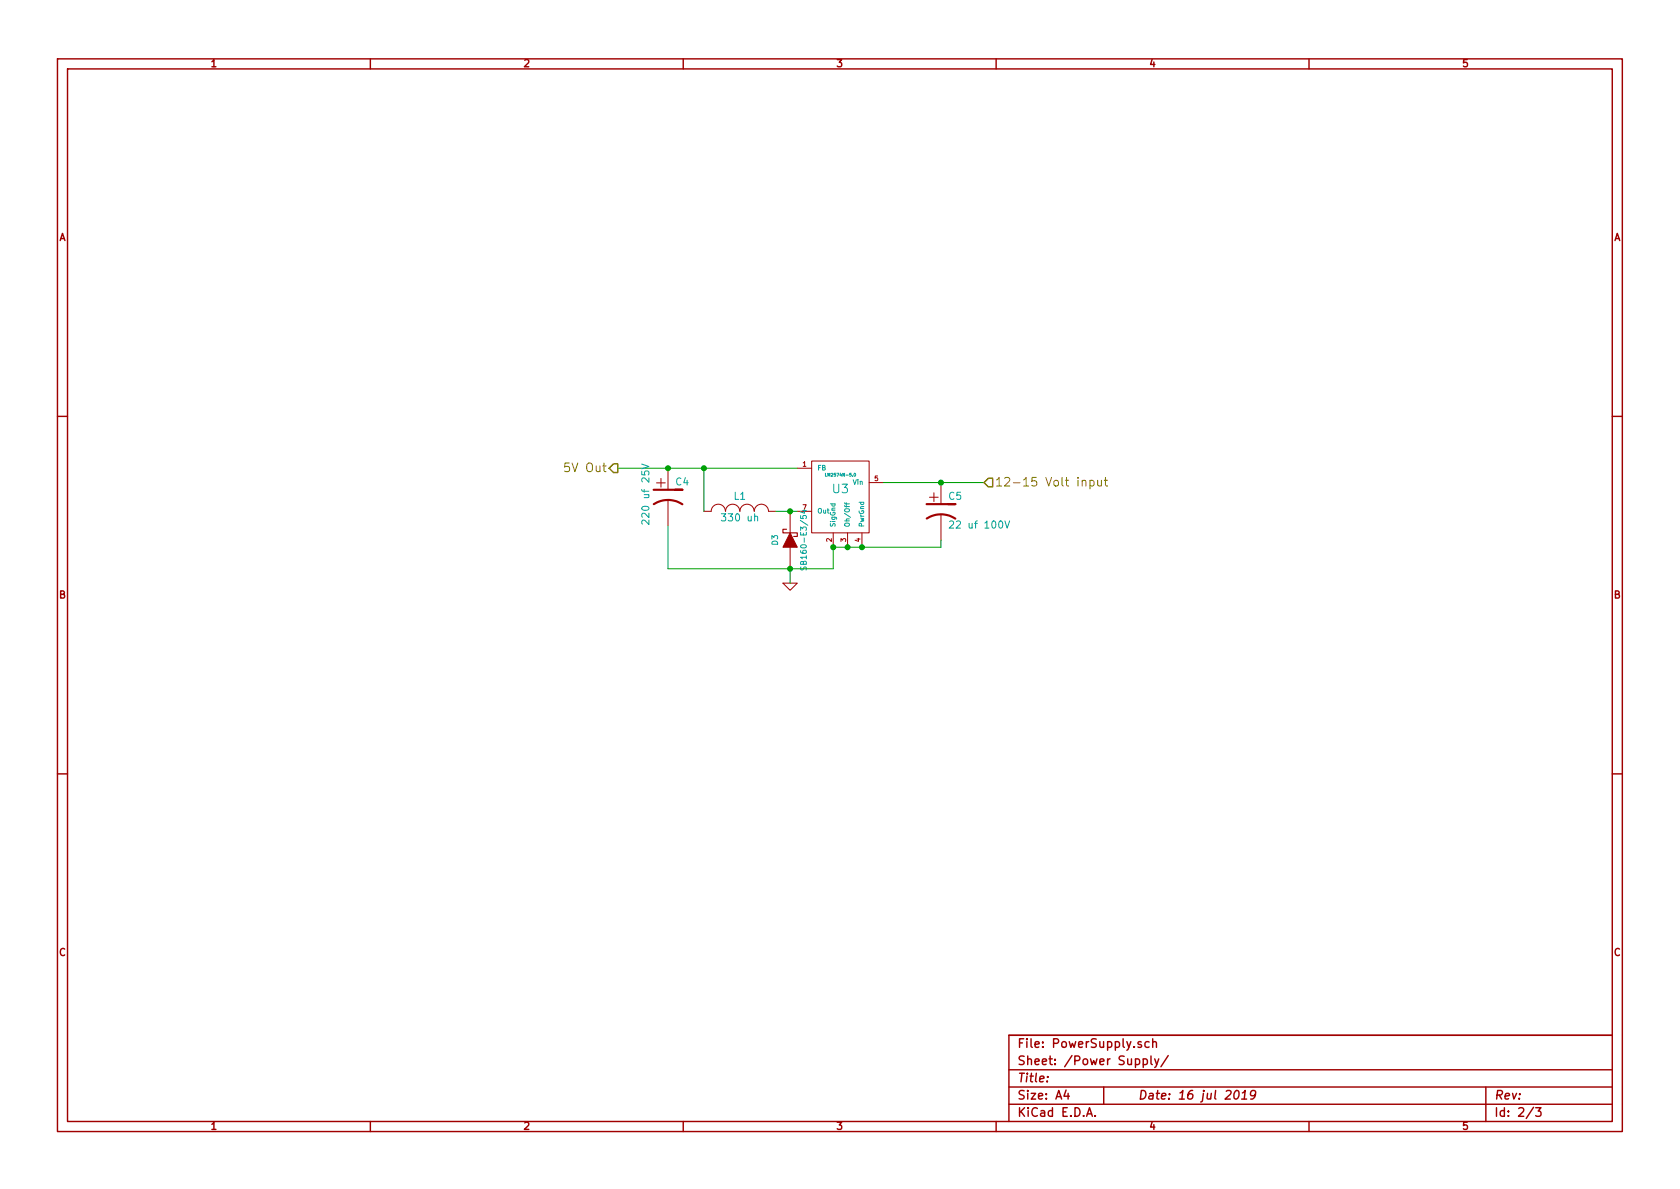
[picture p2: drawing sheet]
EESchema Schematic File Version 2
LIBS:power
LIBS:device
LIBS:transistors
LIBS:conn
LIBS:linear
LIBS:regul
LIBS:74xx
LIBS:cmos4000
LIBS:adc-dac
LIBS:memory
LIBS:xilinx
LIBS:special
LIBS:microcontrollers
LIBS:dsp
LIBS:microchip
LIBS:analog_switches
LIBS:motorola
LIBS:texas
LIBS:intel
LIBS:audio
LIBS:interface
LIBS:digital-audio
LIBS:philips
LIBS:display
LIBS:cypress
LIBS:siliconi
LIBS:opto
LIBS:atmel
LIBS:contrib
LIBS:valves
LIBS:pocketbeagle
LIBS:sn65hvd233-ht
LIBS:lm2574n-5
LIBS:tc442x
LIBS:cat24c256w
LIBS:PocketBeagleQuadSMCSense-cache
EELAYER 27 0
EELAYER END
$Descr A4 11693 8268
encoding utf-8
Sheet 2 3
Title ""
Date "16 jul 2019"
Rev ""
Comp ""
Comment1 ""
Comment2 ""
Comment3 ""
Comment4 ""
$EndDescr
$Comp
L LM2574N-5.0 U3
U 1 1
P 5850 3450
F 0 "U3" H 5850 3500 60  0000 C CNN
F 1 "LM2574N-5.0" H 5850 3600 21  0000 C CNN
F 2 "~" H 5850 3450 60  0000 C CNN
F 3 "~" H 5850 3450 60  0000 C CNN
	1    5850 3450
	1    0    0    -1  
$EndComp
$Comp
L INDUCTOR_SMALL L1
U 1 1
P 5150 3550
F 0 "L1" H 5150 3650 50  0000 C CNN
F 1 "330 uh" H 5150 3500 50  0000 C CNN
F 2 "PE-LowProfile" H 5150 3550 60  0001 C CNN
F 3 "~" H 5150 3550 60  0000 C CNN
F 4 "PE-52627NL" H 5150 3550 60  0001 C CNN "Part Number"
	1    5150 3550
	1    0    0    -1  
$EndComp
Wire Wire Line
	4900 3550 4900 3250
Wire Wire Line
	4300 3250 5550 3250
$Comp
L CP1 C4
U 1 1
P 4650 3450
F 0 "C4" H 4700 3550 50  0000 L CNN
F 1 "220 uf 25V" V 4500 3250 50  0000 L CNN
F 2 "C1-3V8" H 4650 3450 60  0001 C CNN
F 3 "~" H 4650 3450 60  0000 C CNN
F 4 "REA221M1EBK-0811P" H 4650 3450 60  0001 C CNN "Part Number"
	1    4650 3450
	1    0    0    -1  
$EndComp
Connection ~ 4900 3250
$Comp
L GND #PWR014
U 1 1
P 5500 4050
F 0 "#PWR014" H 5500 4050 30  0001 C CNN
F 1 "GND" H 5500 3980 30  0001 C CNN
F 2 "" H 5500 4050 60  0000 C CNN
F 3 "" H 5500 4050 60  0000 C CNN
	1    5500 4050
	1    0    0    -1  
$EndComp
Wire Wire Line
	5800 3800 6550 3800
Connection ~ 5900 3800
Connection ~ 5800 3800
$Comp
L CP1 C5
U 1 1
P 6550 3550
F 0 "C5" H 6600 3650 50  0000 L CNN
F 1 "22 uf 100V" H 6600 3450 50  0000 L CNN
F 2 "C1-3V8" H 6550 3550 60  0001 C CNN
F 3 "~" H 6550 3550 60  0000 C CNN
F 4 "REA220M2ABK-0811P" H 6550 3550 60  0001 C CNN "Part Number"
	1    6550 3550
	1    0    0    -1  
$EndComp
Wire Wire Line
	6150 3350 6850 3350
Wire Wire Line
	6550 3800 6550 3750
Connection ~ 6000 3800
$Comp
L DIODESCH D3
U 1 1
P 5500 3750
F 0 "D3" H 5500 3850 40  0000 C CNN
F 1 "SB160-E3/54" H 5500 3650 40  0000 C CNN
F 2 "DO-41" H 5500 3750 60  0001 C CNN
F 3 "~" H 5500 3750 60  0000 C CNN
F 4 "SB160-E3/54 " H 5500 3750 60  0001 C CNN "Part Number"
	1    5500 3750
	0    -1   -1   0   
$EndComp
Wire Wire Line
	5400 3550 5550 3550
Connection ~ 5500 3550
Wire Wire Line
	5800 3950 5800 3800
Wire Wire Line
	4650 3950 5800 3950
Wire Wire Line
	5500 3950 5500 4050
Wire Wire Line
	4650 3950 4650 3650
Connection ~ 5500 3950
Text HLabel 4300 3250 0    60   Output ~ 0
5V Out
Connection ~ 4650 3250
Text HLabel 6850 3350 2    60   Input ~ 0
12-15 Volt input
Connection ~ 6550 3350
$EndSCHEMATC
